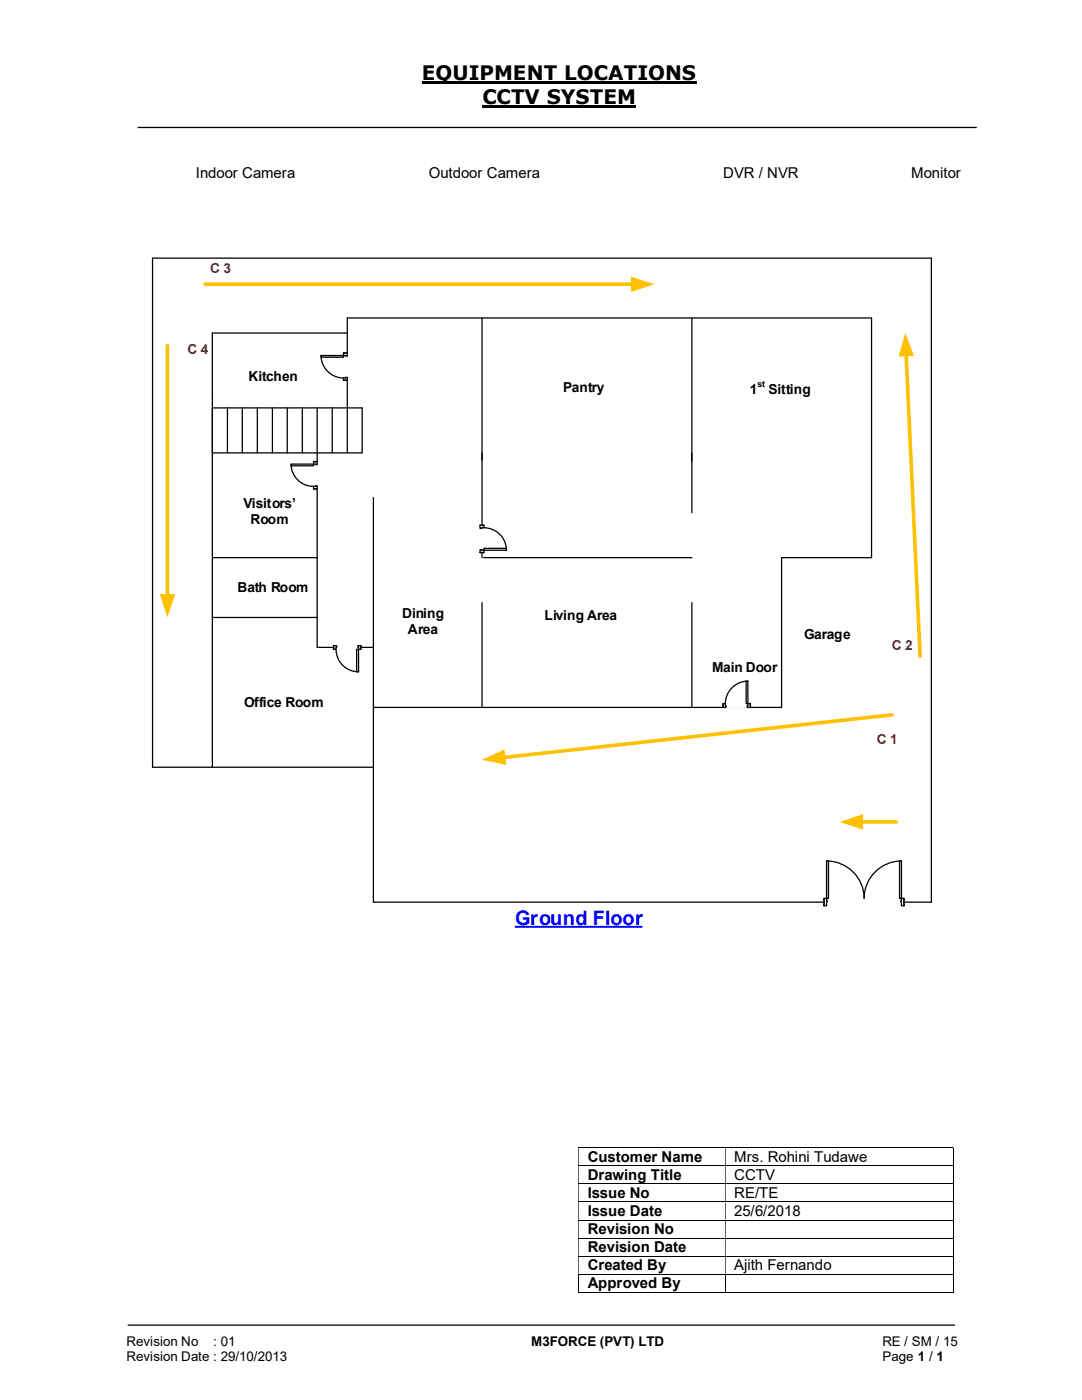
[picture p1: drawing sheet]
<svg xmlns="http://www.w3.org/2000/svg" width="216mm" height="279mm" viewBox="0 0 216 279" stroke-linecap="round" stroke-linejoin="round" font-family="sans-serif">
<path d="M84.2 16.4h54.8M96.3 21.3h30.7" fill="none" stroke="#000" stroke-width=".42"/>
<g fill="none" stroke="#000" stroke-width=".25">
<path d="M27.5 25.4h167.4M69.3 66.5h-26.9v86.6M96.2 63.5v47.8M138 63.5v38.8M42.4 81.4h29.9v9h-29.9M45.4 81.4v9M48.3 81.4v9M51.4 81.4v9M54.4 81.4v9M57.3 81.4v9M60.3 81.4v9M63.3 81.4v47.8h11.2"/>
<path d="M66.3 81.4v9M69.3 90.4v-26.9h104.6v47.8h-17.9v29.9h-81.5M74.5 99.3v80.7h111.3v-128.5h-155.4v101.6h44.1M42.4 111.3h20.9M96.5 111.3h41.5M42.4 123.2h20.9M96.2 120.3v20.9M138 120.3v20.9M25.5 264.5h165"/>
</g>
<g fill="none" stroke="#000" stroke-width=".2">
<path d="M115.4 229.1h74.7M115.4 232.7h74.7M115.4 236.3h74.7M115.4 239.9h74.7M190.2 229.2v3.4M190.2 232.7v3.5M190.2 236.3v3.5M190.2 239.9v3.5M115.4 243.5h74.7M115.4 247.1h74.7M115.4 250.7h74.7M115.4 254.3h74.7"/>
<path d="M115.4 257.9h29.3M115.5 254.4v3.6M144.8 254.4v3.6M144.8 257.9h45.3M190.2 243.6v3.4M190.2 247.1v3.5M190.2 250.8v3.4M190.2 254.4v3.6"/>
</g>
<g fill="#000">
<path d="M190.1 229h.2v.2h-.2zM115.4 229.2h.1v3.4h-.1zM144.7 229.2h.1v3.4h-.1z" fill-rule="evenodd"/>
<path d="M190.1 232.6h.2v.1h-.2zM115.4 232.7h.1v3.5h-.1zM144.7 232.7h.1v3.5h-.1z" fill-rule="evenodd"/>
<path d="M190.1 236.2h.2v.1h-.2zM115.4 236.3h.1v3.5h-.1zM144.7 236.3h.1v3.5h-.1z" fill-rule="evenodd"/>
<path d="M190.1 239.8h.2v.1h-.2zM115.4 239.9h.1v3.5h-.1zM144.7 239.9h.1v3.5h-.1z" fill-rule="evenodd"/>
<path d="M190.1 243.4h.2v.2h-.2zM115.4 243.6h.1v3.4h-.1zM144.7 243.6h.1v3.4h-.1z" fill-rule="evenodd"/>
<path d="M190.1 247h.2v.1h-.2zM115.4 247.1h.1v3.5h-.1zM144.7 247.1h.1v3.5h-.1z" fill-rule="evenodd"/>
<path d="M190.1 250.6h.2v.2h-.2zM115.4 250.8h.1v3.4h-.1zM144.7 250.8h.1v3.4h-.1z" fill-rule="evenodd"/>
</g>
<path d="M190.1 254.2h.2v.2h-.2zM190.1 257.9h.2v.1h-.2z" fill="#000"/>
<path d="M102.7 185h25.5" fill="none" stroke="#00f" stroke-width=".42"/>
<path d="M95.8 104.8h.8v5.5h-.8z" fill-rule="evenodd" fill="#fff"/>
<path d="M95.8 104.8h.8v5.5h-.8z" fill="none" stroke="#fff" stroke-width=".25"/>
<path d="M95.8 109.8v.5h.8v-.5zM95.8 104.8h.8v.5h-.8z" fill-rule="evenodd" fill="#fff"/>
<path d="M95.8 109.8v.5h.8v-.5h-.4M95.8 105.3v-.5h.8v.5h-.4" fill="none" stroke="#000" stroke-width=".25"/>
<path d="M95.8 109.7v.1h.4v-.1zM95.8 105.3h.4v.2h-.4z" fill-rule="evenodd" fill="#fff"/>
<path d="M95.8 109.8v-.1h.4v.1M95.8 105.3v.2h.4v-.2M95.8 110.3h.8M95.8 104.8h.8M96.6 105.3a4.5 4.5 0 0 1 4.4 4.5" fill="none" stroke="#000" stroke-width=".25"/>
<path d="M96.6 109.4h4.4v.4h-4.4z" fill="#fff"/>
<path d="M96.6 109.4h4.4v.4h-4.4z" fill="none" stroke="#000" stroke-width=".25"/>
<path d="M144.3 140.4h5.4v.8h-5.4z" fill="#fff"/>
<path d="M144.3 140.4h5.4v.8h-5.4z" fill="none" stroke="#fff" stroke-width=".25"/>
<path d="M149.2 140.4v.8h.5v-.8zM144.3 140.4h.4v.8h-.4z" fill-rule="evenodd" fill="#fff"/>
<path d="M144.7 140.8v-.4h-.4v.8h.4M149.2 140.8v-.4h.5v.8h-.5" fill="none" stroke="#000" stroke-width=".25"/>
<path d="M149.1 140.8v.4h.1v-.4zM144.7 140.8h.2v.4h-.2z" fill-rule="evenodd" fill="#fff"/>
<path d="M149.2 135.9a4.5 4.5 0 0 0-4.5 4.5M144.3 140.4v.8M144.7 140.8h.2v.4h-.2M149.2 140.8h-.1v.4h.1M149.7 140.4v.8" fill="none" stroke="#000" stroke-width=".25"/>
<path d="M148.9 135.9h.3v4.5h-.3z" fill-rule="evenodd" fill="#fff"/>
<path d="M148.9 135.9h.3v4.5h-.3z" fill="none" stroke="#000" stroke-width=".25"/>
<path d="M68.5 70.4h.8v5.5h-.8z" fill-rule="evenodd" fill="#fff"/>
<path d="M68.5 70.4h.8v5.5h-.8z" fill="none" stroke="#fff" stroke-width=".25"/>
<path d="M68.5 70.4v.6h.8v-.6zM68.5 75.4h.8v.5h-.8z" fill-rule="evenodd" fill="#fff"/>
<path d="M68.9 71h-.4v-.6h.8v.6M68.9 75.4h-.4v.5h.8v-.5" fill="none" stroke="#000" stroke-width=".25"/>
<path d="M68.9 71v.1h.4v-.1zM68.9 75.3h.4v.1h-.4z" fill-rule="evenodd" fill="#fff"/>
<path d="M64.1 71a4.5 4.5 0 0 0 4.4 4.4M68.5 70.4h.8M68.5 75.9h.8M68.9 71v.1h.4v-.1M68.9 75.4v-.1h.4v.1" fill="none" stroke="#000" stroke-width=".25"/>
<path d="M64.1 71h4.4v.3h-4.4z" fill="#fff"/>
<path d="M64.1 71h4.4v.3h-4.4z" fill="none" stroke="#000" stroke-width=".25"/>
<path d="M66.5 128.8h5.5v.8h-5.5z" fill="#fff"/>
<path d="M66.5 128.8h5.5v.8h-5.5z" fill="none" stroke="#fff" stroke-width=".25"/>
<path d="M71.5 128.9h.5v.7h-.5zM66.5 128.9v.7h.6v-.7z" fill-rule="evenodd" fill="#fff"/>
<path d="M67.1 128.9h-.6v.7h.6v-.4M71.5 128.9h.5v.7h-.5v-.4" fill="none" stroke="#000" stroke-width=".25"/>
<path d="M71.4 128.9h.1v.3h-.1zM67.1 128.9v.3h.1v-.3z" fill-rule="evenodd" fill="#fff"/>
<path d="M66.5 128.9v.7M67.1 128.9h.1v.3h-.1M67.1 129.6a4.5 4.5 0 0 0 4.4 4.5M71.5 128.9h-.1v.3h.1M72 128.9v.7" fill="none" stroke="#000" stroke-width=".25"/>
<path d="M71.2 129.6h.3v4.5h-.3z" fill-rule="evenodd" fill="#fff"/>
<path d="M71.2 129.6h.3v4.5h-.3z" fill="none" stroke="#000" stroke-width=".25"/>
<path d="M62.5 92.1h.9v5.5h-.9z" fill-rule="evenodd" fill="#fff"/>
<path d="M62.5 92.1h.9v5.5h-.9z" fill="none" stroke="#fff" stroke-width=".25"/>
<path d="M62.6 92.1v.5h.7v-.5zM62.6 97.1h.7v.5h-.7z" fill-rule="evenodd" fill="#fff"/>
<path d="M62.9 92.6h-.3v-.5h.7v.5M62.9 97.1h-.3v.5h.7v-.5" fill="none" stroke="#000" stroke-width=".25"/>
<path d="M62.9 92.6l.4 .1zM62.9 96.9h.4v.2h-.4z" fill-rule="evenodd" fill="#fff"/>
<path d="M58.1 92.6a4.5 4.5 0 0 0 4.5 4.5M62.6 92.1h.7M62.6 97.6h.7M62.9 92.6h.4M62.9 97.1v-.2h.4v.2" fill="none" stroke="#000" stroke-width=".25"/>
<path d="M58.1 92.6h4.5v.4h-4.5z" fill="#fff"/>
<path d="M58.1 92.6h4.5v.4h-4.5z" fill="none" stroke="#000" stroke-width=".25"/>
<path d="M164.4 179.2h16v1.6h-16z" fill="#fff"/>
<path d="M164.4 179.2h16v1.6h-16z" fill="none" stroke="#fff" stroke-width=".25"/>
<path d="M179.9 179.3v1.5h.5v-1.5zM164.4 179.3h.5v1.5h-.5z" fill-rule="evenodd" fill="#fff"/>
<path d="M164.9 179.7v-.4h-.5v1.5h.5v-.8M179.9 179.7v-.4h.5v1.5h-.5v-.8" fill="none" stroke="#000" stroke-width=".25"/>
<path d="M179.7 179.7v.3h.2v-.3zM164.9 179.7h.2v.3h-.2z" fill-rule="evenodd" fill="#fff"/>
<path d="M164.4 179.3v1.5M164.9 171.8a7.5 7.5 0 0 1 7.5 7.5 7.5 7.5 0 0 1 7.5-7.5M164.9 179.7h.2v.3h-.2M179.9 179.7h-.2v.3h.2M180.4 179.3v1.5" fill="none" stroke="#000" stroke-width=".25"/>
<path d="M164.9 171.8h.4v7.5h-.4z" fill-rule="evenodd" fill="#fff"/>
<path d="M164.9 171.8h.4v7.5h-.4z" fill="none" stroke="#000" stroke-width=".25"/>
<path d="M179.5 171.8h.4v7.5h-.4z" fill-rule="evenodd" fill="#fff"/>
<path d="M179.5 171.8h.4v7.5h-.4z" fill="none" stroke="#000" stroke-width=".25"/>
<path d="M33.4 69v50" fill="none" stroke="#ffc000" stroke-width=".72"/>
<path d="M31.9 118.6h3.1l-1.6 4.6z" fill="#ffc000"/>
<path d="M40.9 56.7h85.4" fill="none" stroke="#ffc000" stroke-width=".72"/>
<path d="M125.9 55.2l4.7 1.5-4.7 1.6z" fill="#ffc000"/>
<path d="M178 142.7l-77.5 8.5" fill="none" stroke="#ffc000" stroke-width=".72"/>
<path d="M96.2 151.6l4.5-2 .3 3.1z" fill="#ffc000"/>
<path d="M180.8 70.7l2.8 60.2" fill="none" stroke="#ffc000" stroke-width=".72"/>
<path d="M180.6 66.5l1.8 4.5-3.1 .2z" fill="#ffc000"/>
<path d="M171.8 164h7" fill="none" stroke="#ffc000" stroke-width=".72"/>
<path d="M167.6 164l4.6-1.5v3.1z" fill="#ffc000"/>
<g font-size="4">
<text x="84.2" y="16">EQUIPMENT LOCATIONS</text>
<text x="96.3" y="20.8">CCTV SYSTEM</text>
</g>
<text font-size="4" fill="#00f" x="102.8" y="184.7">Ground Floor</text>
<g font-size="3">
<text x="39.1" y="35.5">Indoor Camera</text>
<text x="85.6" y="35.5">Outdoor Camera</text>
<text x="144.3" y="35.5">DVR / NVR</text>
<text x="181.8" y="35.5">Monitor</text>
<text x="117.3" y="231.9">Customer Name</text>
<text x="146.5" y="231.9">Mrs. Rohini Tudawe</text>
<text x="117.3" y="235.5">Drawing Title</text>
<text x="117.3" y="239.1">Issue No</text>
<text x="146.5" y="235.5">CCTV</text>
<text x="146.5" y="239.1">RE/TE</text>
<text x="117.3" y="242.7">Issue Date</text>
<text x="146.5" y="242.7">25/6/2018</text>
<text x="117.3" y="246.3">Revision No</text>
<text x="117.3" y="249.9">Revision Date</text>
<text x="117.3" y="253.5">Created By</text>
<text x="117.3" y="257.1">Approved By</text>
<text x="146.5" y="253.5">Ajith Fernando</text>
</g>
<g font-size="2.7" fill="#c00000">
<text x="41.9" y="54.5">C 3</text>
<text x="37.4" y="70.7">C 4</text>
<text x="178" y="129.8">C 2</text>
<text x="175" y="148.4">C 1</text>
</g>
<g font-size="2.7">
<text x="49.6" y="76">Kitchen</text>
<text x="112.4" y="78.1">Pantry</text>
<text x="149.6" y="78.6">1</text>
<text x="153.4" y="78.6">Sitting</text>
<text x="48.6" y="101.3">Visitors’</text>
<text x="50" y="104.5">Room</text>
<text x="47.4" y="118.2">Bath Room</text>
<text x="80.2" y="123.3">Dining</text>
<text x="108.7" y="123.8">Living Area</text>
<text x="81.4" y="126.5">Area</text>
<text x="160.5" y="127.5">Garage</text>
<text x="142.1" y="134.2">Main Door</text>
<text x="48.7" y="141.1">Office Room</text>
<text x="25.2" y="268.7">Revision No</text>
<text x="42.6" y="268.7">: 01</text>
<text x="106" y="268.7">M3FORCE (PVT) LTD</text>
<text x="176.1" y="268.7">RE / SM / 15</text>
<text x="25.2" y="271.7">Revision Date : 29/10/2013</text>
<text x="176.1" y="271.7">Page 1 / 1</text>
</g>
<text font-size="1.7" x="151.1" y="77.3">st</text>
</svg>
